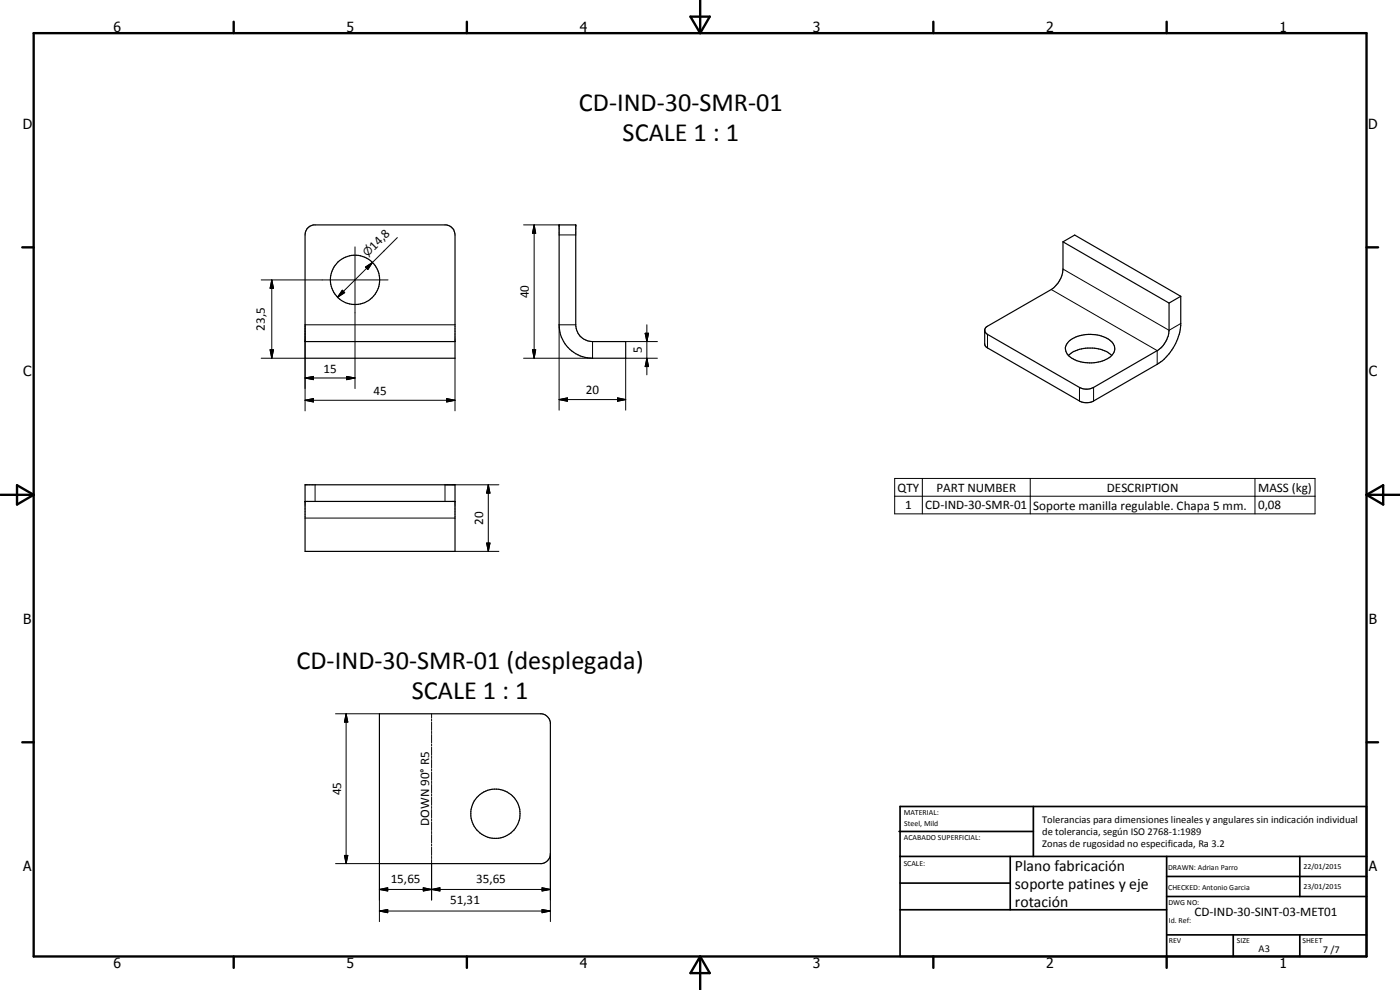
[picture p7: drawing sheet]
<svg xmlns="http://www.w3.org/2000/svg" width="420mm" height="297mm" viewBox="0 0 420 297" stroke-linecap="round" stroke-linejoin="round" font-family="sans-serif">
<g fill="none" stroke="#000" stroke-width=".35">
<path d="M92.1 68.6l.9-.7 1.1-.4h39.8a3 3 0 0 1 2.7 3v37h-45v-37v-.8zM167.8 67.5h5v30a5 5 0 0 0 5 5h10v5h-10a10 10 0 0 1-10-10zM319 72.6v8.1a7.6 7.6 0 0 1-3.2 5.9l-19.4 11.3-.7 .5-.2 .7M319 72.6l3.5-2.1 31.9 18.4M319 72.6l31.8 18.3M350.8 90.9v8.2a7.8 7.8 0 0 1-3.5 6.1l-19.1 11a4.5 4.5 0 0 1-4.2 0l-27.6-15.9-.8-.7-.1-.5M354.4 88.9v8.8a15.8 15.8 0 0 1-7.1 11.6l-19.1 11a4.5 4.5 0 0 1-4.2 0l-27.9-16.1-.5-.6-.1-.4v-4.1M354.4 88.9l-3.6 2M91.6 102.5h45M320.6 106.7a10.5 10.5 0 0 1 13.1 0M320.7 102.5a10.6 10.6 0 0 1 13 .2 3.1 3.1 0 0 1-1.3 4.9 11.2 11.2 0 0 1-11.5-.7 2.79 2.79 0 0 1-.2-4.4zM91.6 145.5h45v19.9h-45z"/>
<path d="M91.6 150.5h45M113.9 214.2h48.7a3.1 3.1 0 0 1 2.6 2.5v39.8a3.1 3.1 0 0 1-2.6 2.6h-48.7z"/>
<circle cx="106.6" cy="84" r="7.4"/>
<circle cx="148.7" cy="244.1" r="7.4"/>
</g>
<g fill="none" stroke="#000" stroke-width=".3">
<path d="M106.5 74.1v42.5M119.2 71.3l-17.9 17.9M157.1 67.5h10.7M160.3 67.5l.5 2.5h-1zM160.3 67.5v40M167.8 70.5h5M78.4 84h38M81.6 84l.5 2.5h-1zM81.6 84v23.5M102.7 87.1l.8 .7-2.2 1.4zM109.7 80.1l2.1-1.4-1.4 2.2zM136.6 97.5h-45v25.8"/>
<path d="M172.8 97.5h-5v25.6M193.6 100h1l-.5 2.5zM194.1 97.5v15M315.5 86.9l31.8 18.3v4.1M319 80.7l31.8 18.4 3.6-2M78.4 107.5h13.2M81.1 104.9h1l-.5 2.6zM91.6 113.4l2.5-.5v1zM91.6 113.4h14.9M104 112.9l2.5 .5-2.5 .5zM134.1 119.6l2.5 .5-2.5 .5zM136.6 107.5v15.8"/>
<path d="M159.8 104.9h1l-.5 2.6zM167.8 119.9l2.5-.5v1zM167.8 119.9h20M177.8 102.5v5h-20.7M185.3 119.4l2.5 .5-2.5 .5zM187.8 102.5h9.5M194.1 107.5l.5 2.5h-1zM197.3 107.5h-9.5v15.6M296.4 100.3v4.1M324 116.2v4.1M328.2 116.2v4.1M91.6 120.1l2.5-.5v1z"/>
<path d="M91.6 120.1h45M91.6 155.4h45M94.6 145.5v5M146.5 145.5l.6 2.5h-1.1zM146.5 145.5v19.9M149.7 145.5h-16.1v5M268.5 143.6h126.2v10.6h-126.2zM268.5 148.9h126.2M276.8 143.6v10.6M309.2 143.6v10.6M376.6 143.6v10.6M136.6 165.4h13.1"/>
<path d="M146 162.9h1.1l-.6 2.5zM100.7 214.2h13.2M103.9 214.2l.5 2.5h-1zM103.9 214.2v44.9M129.5 214.2v1.2M129.5 215.7v.6M129.5 216.7v2.5M129.5 219.5v.6M129.5 220.4v2.5M129.5 223.2v.6M129.5 224.2v2.5M129.5 226.9v.7"/>
<path d="M129.5 227.9v2.5M129.5 230.7v.6M129.5 231.6v2.5M129.5 234.4v.7M129.5 235.4v2.5M129.5 238.2v.6M129.5 239.1v2.5M100.7 259.1h13.2v17.4M103.4 256.7h1l-.5 2.4zM129.5 242v.6M129.5 242.9v2.5M129.5 245.7v.6"/>
<path d="M129.5 246.6v2.6M129.5 249.5v.6M129.5 250.4v2.5M129.5 253.2v.6M129.5 254.2v2.5M129.5 257v.6M129.5 257.9v12.1M165.2 256.2v20.3M113.9 266.9l2.5-.5v.9zM113.9 273.3l2.5-.4v1zM113.9 266.9h51.3M113.9 273.3h51.3"/>
<path d="M127 266.4l2.5 .5-2.5 .4zM129.5 266.9l2.5-.5v.9zM162.7 266.4l2.5 .5-2.5 .4zM162.7 272.9l2.5 .4-2.5 .6z"/>
</g>
<g fill="#000">
<circle cx="167.8" cy="67.5" r=".18"/>
<circle cx="172.8" cy="67.5" r=".18"/>
</g>
<g fill="none" stroke="#000" stroke-width=".71">
<path d="M10.1 9.9h400v277.1h-400zM70.1 6.5v3.4M140.1 6.5v3.4M207.2 5h5.8l-2.9 4.9zM210.1 0v9.9M280.1 6.5v3.4M350.1 6.5v3.4M6.7 74.2h3.4M410.1 74.2h3.5M.1 148.5h10M5.1 145.6l5 2.9-5 2.9zM410.1 148.5h10"/>
<path d="M410.1 148.5l5-2.9v5.8zM6.7 222.7h3.4M410.1 222.7h3.5M70.1 287v3.4M140.1 287v3.4M210.1 287v10M210.1 287l2.9 5h-5.8zM280.1 287v3.4M350.1 287v3.4"/>
</g>
<g fill="none" stroke="#000" stroke-width=".51">
<path d="M269.8 249.5h40.3M270.1 242h140v45h-140zM270.1 257h140M303.2 257v16M310.1 242v15M350.1 257v30M390.1 257v12M270.1 265h33.1M270.1 273h80M350.1 269h60M350.1 263h60M350.1 280.5h60"/>
<path d="M370.1 280.5v6.5M390.1 280.5v6.5"/>
</g>
<g fill="#000">
<path d="M160.3 67.5l.5 2.5h-1zM81.6 84l.5 2.5h-1zM102.7 87.1l.8 .7-2.2 1.4zM109.7 80.1l2.1-1.4-1.4 2.2zM193.6 100h1l-.5 2.5zM81.1 104.9h1l-.5 2.6zM91.6 113.4l2.5-.5v1zM91.6 120.1l2.5-.5v1zM104 112.9l2.5 .5-2.5 .5zM159.8 104.9h1l-.5 2.6zM167.8 119.9l2.5-.5v1zM194.1 107.5l.5 2.5h-1z"/>
<path d="M134.1 119.6l2.5 .5-2.5 .5zM185.3 119.4l2.5 .5-2.5 .5zM146.5 145.5l.6 2.5h-1.1zM146 162.9h1.1l-.6 2.5zM103.9 214.2l.5 2.5h-1zM103.4 256.7h1l-.5 2.4zM113.9 266.9l2.5-.5v.9zM113.9 273.3l2.5-.4v1zM127 266.4l2.5 .5-2.5 .4zM129.5 266.9l2.5-.5v.9zM162.7 266.4l2.5 .5-2.5 .4zM162.7 272.9l2.5 .4-2.5 .6z"/>
</g>
<g font-size="7.9">
<text x="173.7" y="33.2">CD-IND-30-SMR-01</text>
<text x="186.8" y="42.2">SCALE 1 : 1</text>
<text x="89" y="200.8">CD-IND-30-SMR-01 (desplegada)</text>
<text x="123.6" y="209.8">SCALE 1 : 1</text>
</g>
<g font-size="4.7">
<text x="304.6" y="261.2">Plano fabricación</text>
<text x="304.6" y="266.6">soporte patines y eje</text>
<text x="304.6" y="272">rotación</text>
</g>
<g font-size="4.2">
<text x="34" y="9.6">6</text>
<text x="104" y="9.6">5</text>
<text x="174" y="9.6">4</text>
<text x="244" y="9.6">3</text>
<text x="314" y="9.6">2</text>
<text x="384" y="9.6">1</text>
<text x="6.8" y="38.7">D</text>
<text x="410.6" y="38.7">D</text>
<text x="7" y="112.9">C</text>
<text x="410.8" y="112.9">C</text>
<text x="7" y="187.1">B</text>
<text x="410.8" y="187.1">B</text>
<text x="7" y="261.4">A</text>
<text x="410.8" y="261.4">A</text>
<text x="34" y="290.4">6</text>
<text x="104" y="290.4">5</text>
<text x="174" y="290.4">4</text>
<text x="244" y="290.4">3</text>
<text x="314" y="290.4">2</text>
<text x="384" y="290.4">1</text>
</g>
<g font-size="3.9">
<text x="112.3" y="75.3" transform="rotate(-45 112.3 75.3)">14,8</text>
<text x="158.7" y="89.5" transform="rotate(-90 158.7 89.5)">40</text>
<text x="79.5" y="99.2" transform="rotate(-90 79.5 99.2)">23,5</text>
<text x="192.6" y="106" transform="rotate(-90 192.6 106)">5</text>
<text x="97.1" y="111.9">15</text>
<text x="112.1" y="118.6">45</text>
<text x="175.8" y="118.4">20</text>
<text x="269.4" y="147.5">QTY</text>
<text x="281" y="147.5">PART NUMBER</text>
<text x="332.2" y="147.5">DESCRIPTION</text>
<text x="377.6" y="147.6">MASS (kg)</text>
<text x="271.6" y="152.8">1</text>
<text x="277.7" y="152.8">CD-IND-30-SMR-01</text>
<text x="310.1" y="152.9">Soporte manilla regulable. Chapa 5 mm.</text>
<text x="377.6" y="152.8">0,08</text>
<text x="145" y="157.5" transform="rotate(-90 145 157.5)">20</text>
<text x="102.4" y="238.7" transform="rotate(-90 102.4 238.7)">45</text>
<text x="128.8" y="247.8" transform="rotate(-90 128.8 247.8)">DOWN 90° R5</text>
<text x="117.3" y="264.8">15,65</text>
<text x="142.9" y="264.8">35,65</text>
<text x="135.1" y="271.3">51,31</text>
<text x="358.5" y="275">CD-IND-30-SINT-03-MET01</text>
</g>
<text font-size="3.3" x="110.3" y="77.3" transform="rotate(-45 110.3 77.3)">⌀</text>
<g font-size="3.1">
<text x="312.7" y="246.8">Tolerancias para dimensiones lineales y angulares sin indicación individual</text>
<text x="312.7" y="250.4">de tolerancia, según ISO 2768-1:1989</text>
<text x="312.7" y="254">Zonas de rugosidad no especificada, Ra 3.2</text>
<text x="377.7" y="285.6">A3</text>
<text x="397" y="285.9">7 /7</text>
</g>
<g font-size="2.4">
<text x="271.2" y="244.4">MATERIAL:</text>
<text x="271.3" y="252">ACABADO SUPERFICIAL:</text>
<text x="271.4" y="247.9">Steel, Mild</text>
<text x="271.2" y="259.7">SCALE:</text>
<text x="350.6" y="261">DRAWN: Adrian Parro</text>
<text x="391.2" y="260.6">22/01/2015</text>
<text x="350.6" y="267">CHECKED: Antonio Garcia</text>
<text x="391.2" y="266.7">23/01/2015</text>
<text x="350.6" y="271.4">DWG NO:</text>
<text x="350.8" y="276.9">Id. Ref:</text>
<text x="350.8" y="282.8">REV</text>
<text x="371.2" y="282.9">SIZE</text>
<text x="390.9" y="282.9">SHEET</text>
</g>
</svg>
